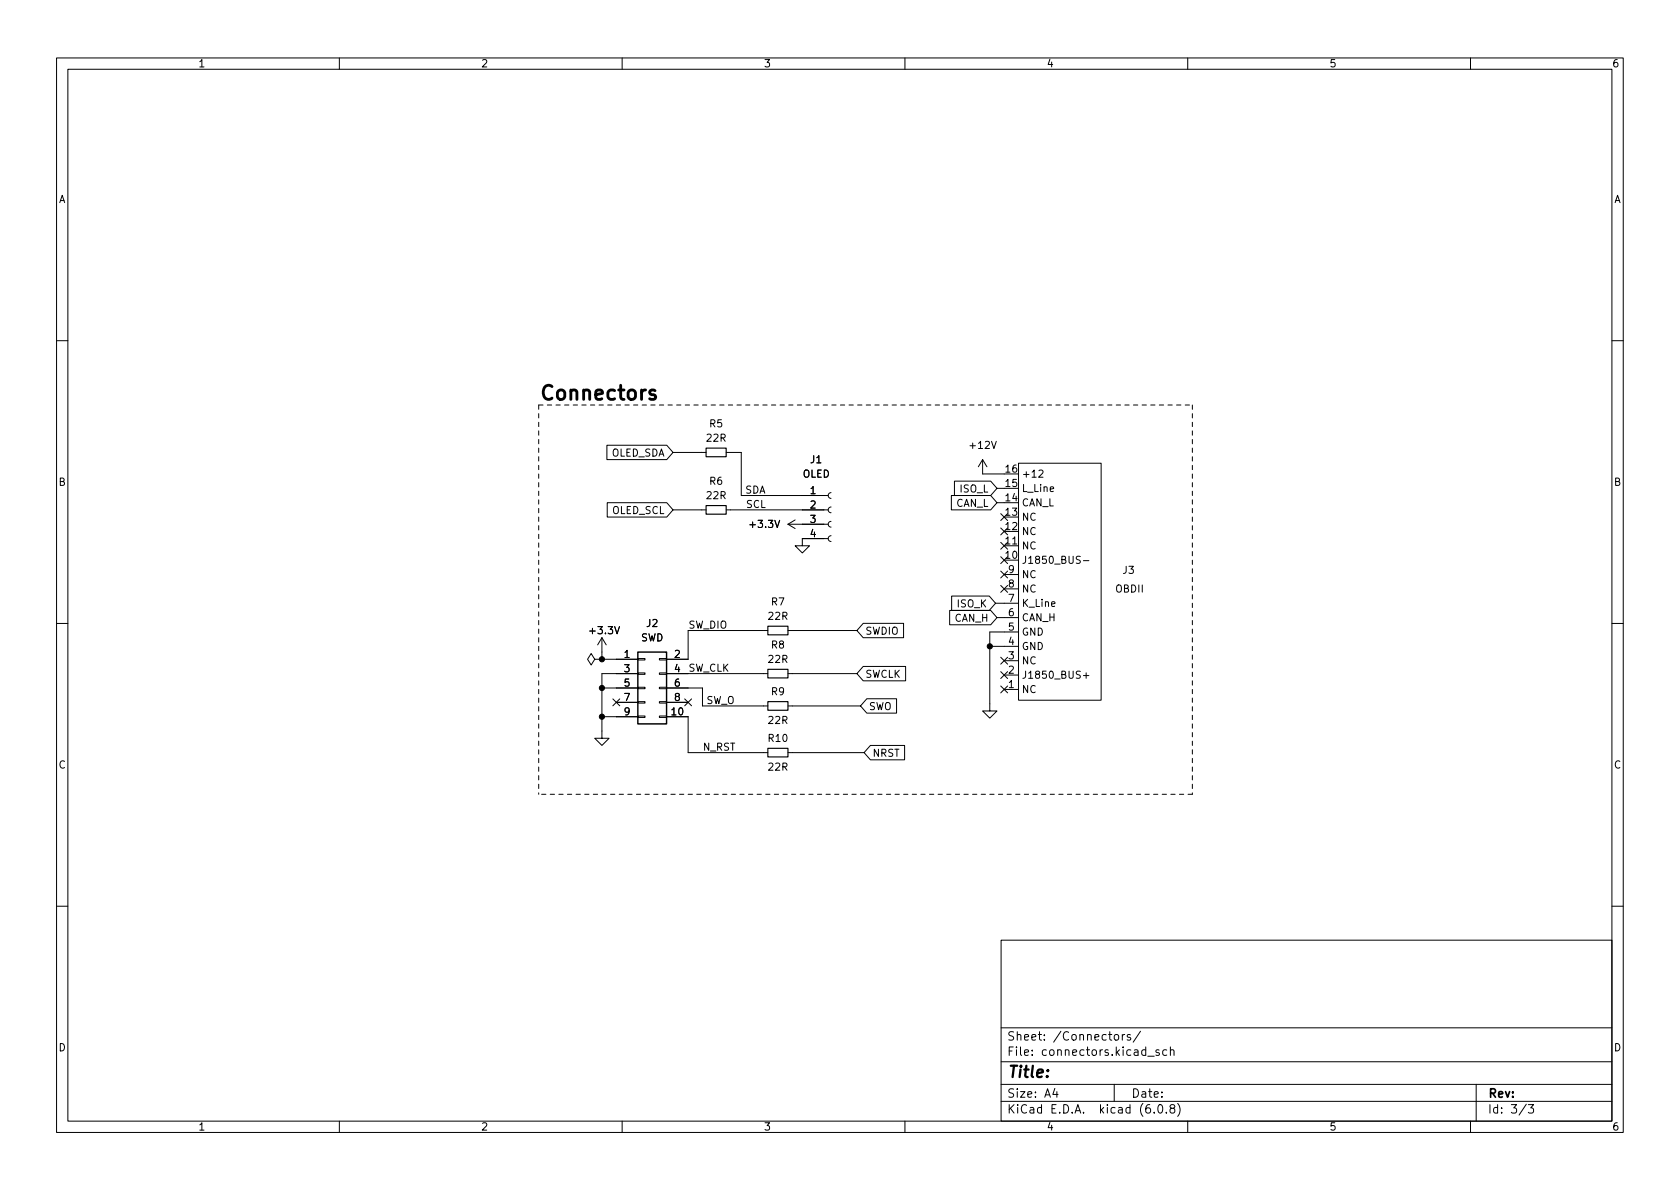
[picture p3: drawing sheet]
<svg xmlns="http://www.w3.org/2000/svg" width="297mm" height="210mm" viewBox="0 0 297 210" stroke-linecap="round" stroke-linejoin="round" font-family="sans-serif">
<g fill="none" stroke="#000" stroke-width=".18">
<path d="M10 10.2h277v190.1h-277zM12 12.2h273v186.1h-273zM60 10.2v2M110 10.2v2M160 10.2v2M210 10.2v2M260 10.2v2M10 60.2h2M107.3 78.7h10.6l1.1 1.3-1.1 1.3h-10.6zM285 60.2h2M107.4 88.9h10.5l1.1 1.3-1.1 1.2h-10.5zM119 80h5.8"/>
<path d="M119 90.2h5.8M128.4 80h2.7v7.6h15.3M128.4 90.2h18M139.3 92.7l1.3 .8M139.3 92.7h7.1M140.6 91.9l-1.3 .8M146.4 95.2h-4.5v1.3h1.2l-1.2 1.3-1.3-1.3h1.3M146.9 94.7l-.3 .2-.2 .3 .2 .4 .3 .2M146.9 92.2l-.3 .1-.2 .4 .2 .4 .3 .1M146.9 89.7l-.3 .1-.2 .4 .2 .3 .3 .2M146.9 87.1l-.3 .2-.2 .3 .2 .4 .3 .1M168.2 87.6h7l1.1 1.3-1.1 1.3h-7z"/>
<path d="M168.8 85.1h6.4l1.1 1.3-1.1 1.2h-6.4zM173.7 81.3l-.7 1.2M173.7 81.3v2.5h3.8M173.7 81.3l.8 1.2M176.3 86.4h1.2M176.3 88.9h1.2M176.9 98.4l1.3 1.3M176.9 93.4l1.3 1.2M176.9 90.8l1.3 1.2M176.9 95.9l1.3 1.2M177.5 96.5h2.6M178.2 98.4l-1.3 1.3"/>
<path d="M178.2 93.4l-1.3 1.2M178.2 90.8l-1.3 1.2M178.2 95.9l-1.3 1.2M180.1 81.9h14.6v41.9h-14.6zM183.7 83.2l.5-.1 .2 .4-.8 .9h.8M191.6 99.1h.9M10 110.2h2M105.2 116.6l-.7-1-.6 1 .6 1 .7-1h1.2M106.4 116.6h.1M106.4 112.8l-.7 1.2M106.4 112.8v3.8M106.4 112.8l.8 1.2"/>
<path d="M106.4 116.6h6.4M112.8 119h1.2v.2h-1.2zM112.8 116.5h1.2v.2h-1.2zM112.8 119.1h-6.4v11.5h1.3l-1.3 1.2-1.2-1.2h1.2M116.6 119h1.3v.2h-1.3zM116.6 116.5h1.3v.2h-1.3zM117.9 119.1h17.9M135.8 111.5h-14.1v5.1h-3.8M139.3 119.1h12.2M139.3 111.5h12.2M152.6 117.8h7.5v2.6h-7.5l-1.1-1.3zM152.6 110.2h7.2v2.6h-7.2l-1.1-1.3z"/>
<path d="M167.9 107.9h7.3l1.1 1.3-1.1 1.3h-7.3zM168.3 105.4h6.6l1.1 1.3-1.1 1.2h-6.6zM175 114.3h5.1M176 106.7h4.1M176.3 109.2h3.8M176.9 116.2l1.3 1.2M176.9 103.5l1.3 1.2M176.9 101l1.3 1.2M176.9 118.8l1.3 1.2M177.5 119.4h2.6M177.5 116.8h2.6M177.5 104.1h2.6"/>
<path d="M177.5 101.6h2.6M178.2 116.2l-1.3 1.2M178.2 103.5l-1.3 1.2M178.2 101l-1.3 1.2M178.2 118.8l-1.3 1.2M180.1 111.8h-5.1v13.9h1.3l-1.3 1.3-1.3-1.3h1.3M191.6 119.5h.9M192 119v.9M285 110.2h2M106.4 126.7h6.4M106.4 121.7h6.4M108.4 123.6l1.2 1.2"/>
<path d="M109 124.2h3.8M109.6 123.6l-1.2 1.2M112.8 126.6h1.2v.3h-1.2zM112.8 124.1h1.2v.2h-1.2zM112.8 121.5h1.2v.3h-1.2zM116.6 126.6h1.3v.3h-1.3zM116.6 124.1h1.3v.2h-1.3zM116.6 121.5h1.3v.3h-1.3zM117.9 126.7h3.8v6.4h14.1M117.9 121.7h6.3v3.1h11.6M117.9 124.2h3.8M121.1 123.6l1.2 1.2"/>
<path d="M122.3 123.6l-1.2 1.2M139.3 124.8h12.8M139.3 133.1h13.5M153.3 123.6h5.2v2.5h-5.2l-1.2-1.3zM153.9 131.8h6v2.6h-6l-1.1-1.3zM176.9 121.3l1.3 1.2M177.5 121.9h2.6M178.2 121.3l-1.3 1.2M10 160.2h2M177 166.3h108v32h-108zM285 160.2h2M60 198.3v2"/>
<path d="M110 198.3v2M160 198.3v2M177 194.8h108M177 191.8h108M177 187.8h108M177 181.8h108M186.5 192.5l-.4 1h1M186.9 193v1M197 191.8v3M197.1 183.1l.2-.2 .4 .2 .1 .5-.2 .3h-.3l-.2-.1zM198.4 182.9v1M198.9 182.9l-.3 .1-.2 .2"/>
<path d="M199.9 183l-.4-.1-.2 .2 .1 .3 .5 .1v.4h-.6M201.6 182.4l-1.2 1.9M202.9 186.8h1.2M204.1 196.7v.1M204.9 195.4l.2-.1a.81 .81 0 0 1 .6 .7 .81 .81 0 0 1-.3 .8h-.2a.81 .81 0 0 1-.6-.6 .81 .81 0 0 1 .3-.8zM204.9 185.7l-.3-.1-.2 .2v.3l.5 .1v.4h-.5M206.2 196.7v.1M206.3 185.7l-.4-.1-.3 .3v.4l.1 .3h.6M206.9 185.8l.2-.2 .4 .1 .1 .9M206.9 185.1v1.5M207.1 196l-.2-.3v-.2l.2-.2 .5 .1 .1 .2-.1 .2-.6 .2-.1 .3v.4l.2 .1h.5l.1-.3-.1-.4-.2-.1M208.2 195.1a1.72 1.72 0 0 1 0 2.3"/>
<path d="M210 198.3v2M260 198.3v2M261 191.8v6.5M269.9 195.3l-1.3 1.9M270.2 195.3h1l-.6 .6 .5 .1v.7l-.2 .1h-.5l-.2-.1"/>
</g>
<path d="M124.8 79.2h3.6v1.6h-3.6zM124.8 89.4h3.6v1.5h-3.6zM135.8 118.4h3.5v1.5h-3.5zM135.8 110.7h3.5v1.6h-3.5zM135.8 124.1h3.5v1.5h-3.5zM135.8 132.3h3.5v1.6h-3.5z" fill="none" stroke="#000" stroke-width=".2"/>
<path d="M112.8 115.3h5.1v12.7h-5.1z" fill="none" stroke="#000" stroke-width=".25"/>
<path d="M115.8 69.1l-.6-.1-.3 .3 .1 .4 .8 .2 .1 .3-.1 .3-.2 .1-.7-.1" fill="none" stroke="#000" stroke-width=".5"/>
<path d="M95.2 71.6v68.9M95.2 71.6h115.6M210.8 71.6v68.9M210.8 140.5h-115.6" fill="none" stroke="#000" stroke-width=".18" stroke-dasharray=".8 .8"/>
<g fill="#000" stroke="#000" stroke-width=".18">
<circle cx="106.4" cy="116.6" r=".46"/>
<circle cx="175" cy="114.3" r=".46"/>
<circle cx="106.4" cy="126.7" r=".46"/>
<circle cx="106.4" cy="121.7" r=".46"/>
</g>
<text font-size="3.5" x="95.2" y="70.7">Connectors</text>
<text font-size="2.8" x="178" y="190.6">Title:</text>
<g font-size="2.1">
<text x="178" y="184">Sheet: /Connectors/</text>
<text x="178" y="186.7">File: connectors.kicad_sch</text>
<text x="178" y="196.9">KiCad E.D.A. kicad (6.0.8)</text>
<text x="178" y="194.1">Size: A4</text>
<text x="200" y="194.1">Date:</text>
<text x="263" y="194.1">Rev:</text>
<text x="263" y="196.9">Id: 3/3</text>
</g>
<g font-size="1.8">
<text x="35" y="11.9">1</text>
<text x="85" y="11.9">2</text>
<text x="135" y="11.9">3</text>
<text x="185" y="11.9">4</text>
<text x="235" y="11.9">5</text>
<text x="285" y="11.9">6</text>
<text x="10.3" y="35.9">A</text>
<text x="285.3" y="35.9">A</text>
<text x="125.5" y="75.6">R5</text>
<text x="107.9" y="80.7">OLED_SDA</text>
<text x="125" y="78.1">22R</text>
<text x="143.3" y="81.9">J1</text>
<text x="171.6" y="79.4">+12V</text>
<text x="177.8" y="83.6">16</text>
<text x="10.3" y="85.9">B</text>
<text x="125" y="88.3">22R</text>
<text x="125.5" y="85.7">R6</text>
<text x="131.7" y="87.3">SDA</text>
<text x="131.8" y="89.8">SCL</text>
<text x="141.9" y="84.4">OLED</text>
<text x="143.3" y="87.4">1</text>
<text x="143.3" y="89.9">2</text>
<text x="169" y="89.6">CAN_L</text>
<text x="169.7" y="87.1">ISO_L</text>
<text x="177.8" y="88.6">14</text>
<text x="177.8" y="86.1">15</text>
<text x="180.6" y="89.5">CAN_L</text>
<text x="180.6" y="87">L_Line</text>
<text x="180.6" y="84.4">+12</text>
<text x="285.3" y="85.9">B</text>
<text x="108.1" y="90.9">OLED_SCL</text>
<text x="132.8" y="93.3">+3.3V</text>
<text x="143.3" y="92.5">3</text>
<text x="143.3" y="95">4</text>
<text x="177.8" y="93.7">12</text>
<text x="177.8" y="91.2">13</text>
<text x="180.6" y="94.6">NC</text>
<text x="180.6" y="92.1">NC</text>
<text x="177.8" y="98.8">10</text>
<text x="177.8" y="96.3">11</text>
<text x="178.3" y="101.3">9</text>
<text x="180.6" y="99.7">J1850_BUS-</text>
<text x="180.6" y="97.1">NC</text>
<text x="198.6" y="101.5">J3</text>
<text x="136.4" y="107.1">R7</text>
<text x="169.3" y="107.4">ISO_K</text>
<text x="178.3" y="106.4">7</text>
<text x="178.3" y="103.9">8</text>
<text x="180.6" y="107.3">K_Line</text>
<text x="180.6" y="104.8">NC</text>
<text x="180.6" y="102.2">NC</text>
<text x="197.3" y="104.8">OBDII</text>
<text x="104.5" y="112.1">+3.3V</text>
<text x="113.3" y="113.4">SWD</text>
<text x="114.3" y="110.9">J2</text>
<text x="121.7" y="111.2">SW_DIO</text>
<text x="135.9" y="109.6">22R</text>
<text x="152.9" y="112.2">SWDIO</text>
<text x="168.8" y="109.9">CAN_H</text>
<text x="178.3" y="111.5">5</text>
<text x="178.3" y="109">6</text>
<text x="180.6" y="112.4">GND</text>
<text x="180.6" y="109.8">CAN_H</text>
<text x="110.4" y="116.3">1</text>
<text x="110.4" y="118.9">3</text>
<text x="119.3" y="116.3">2</text>
<text x="119.3" y="118.9">4</text>
<text x="121.7" y="118.8">SW_CLK</text>
<text x="135.9" y="117.2">22R</text>
<text x="136.4" y="114.7">R8</text>
<text x="152.9" y="119.8">SWCLK</text>
<text x="178.3" y="119.1">2</text>
<text x="178.3" y="116.6">3</text>
<text x="178.3" y="114">4</text>
<text x="180.6" y="117.5">NC</text>
<text x="180.6" y="114.9">GND</text>
<text x="110.4" y="121.4">5</text>
<text x="110.4" y="123.9">7</text>
<text x="119.3" y="121.4">6</text>
<text x="119.3" y="123.9">8</text>
<text x="124.8" y="124.5">SW_O</text>
<text x="136.4" y="122.9">R9</text>
<text x="153.6" y="125.6">SWO</text>
<text x="178.3" y="121.7">1</text>
<text x="180.6" y="122.5">NC</text>
<text x="180.6" y="120">J1850_BUS+</text>
<text x="110.4" y="126.5">9</text>
<text x="118.8" y="126.5">10</text>
<text x="135.9" y="128">22R</text>
<text x="135.9" y="131.2">R10</text>
<text x="10.3" y="135.9">C</text>
<text x="124.2" y="132.7">N_RST</text>
<text x="135.9" y="136.3">22R</text>
<text x="154.2" y="133.8">NRST</text>
<text x="285.3" y="135.9">C</text>
<text x="10.3" y="185.9">D</text>
<text x="285.3" y="185.9">D</text>
<text x="35" y="199.9">1</text>
<text x="85" y="199.9">2</text>
<text x="135" y="199.9">3</text>
<text x="185" y="199.9">4</text>
<text x="235" y="199.9">5</text>
<text x="285" y="199.9">6</text>
</g>
</svg>
